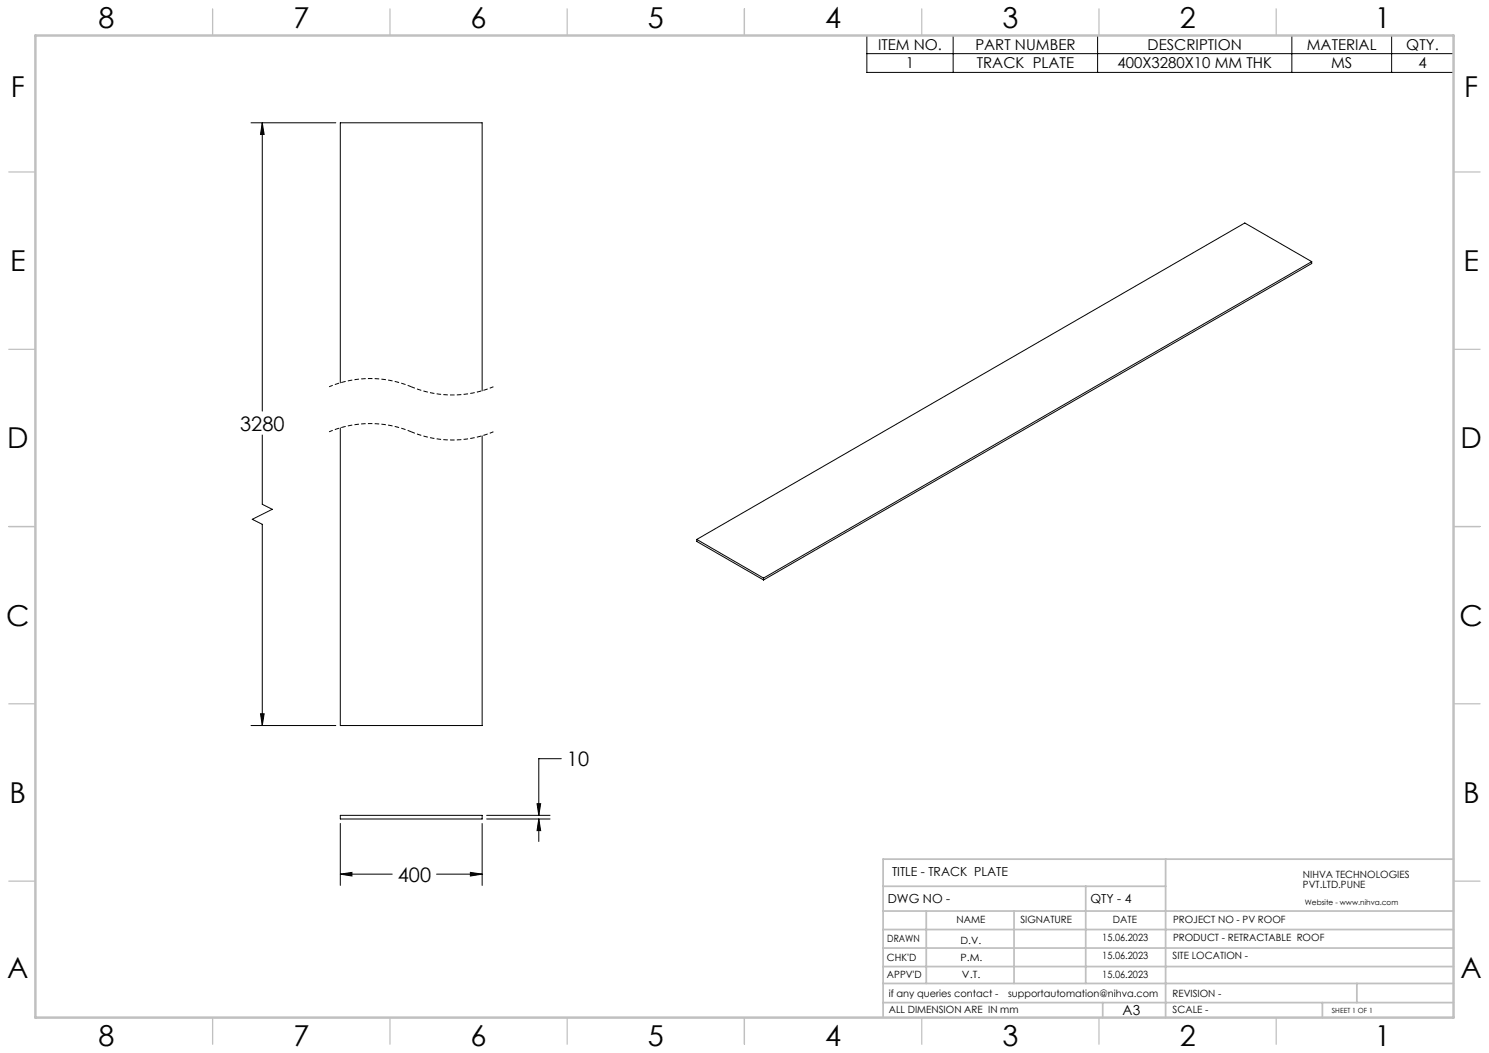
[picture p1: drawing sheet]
<svg xmlns="http://www.w3.org/2000/svg" width="420mm" height="297mm" viewBox="0 0 420 297" stroke-linecap="round" stroke-linejoin="round" font-family="sans-serif">
<path d="M116 109.1a30.1 30.1 0 0 0-23.2 0M139.2 109.1a30.1 30.1 0 0 1-23.2 0M116 121.8a30.1 30.1 0 0 0-23.2 0M139.2 121.8a30.1 30.1 0 0 1-23.2 0" fill="none" stroke="#000" stroke-width=".28" stroke-dasharray="1.3 .6" stroke-dashoffset=".2" stroke-linecap="butt"/>
<g fill="none" stroke="#000" stroke-width=".28">
<path d="M244.5 10h165.5v10.4h-165.5zM244.5 15.1h165.5M268.9 10v10.4M309.6 10v10.4M364.4 10v10.4M392.5 10v10.4M70.8 34.6h23.9M74 34.6l.5 3.3h-1zM74 34.6v81.4M370 73.8l-154.6 89.3M370 73.8v.5l-154.6 89.3M370 73.8l-18.9-10.9-154.6 89.2"/>
<path d="M96 108v-73.4h40v75.6M74 122.7v19.5l2.8 1.4-5.6 2.9 2.8 1.4v56.7M96 120.7v83.9h40v-81.7M196.5 152.1l18.9 11M196.5 152.1v.6l18.9 10.9M215.4 163.1v.5M70.8 204.6h23.9M73.5 201.3h1l-.5 3.3zM158.3 214h-6.3v16M96 232.3v17.4M96 230h40v1h-40zM136 232.3v17.4"/>
<path d="M137.3 230h17.9M137.3 231h17.9M151.5 226.7h1l-.5 3.3zM152 231l.5 3.3h-1zM152 231v6.3M96 246.6l3.3-.5v1zM96 246.6h14.6M123.2 246.6h12.8M132.7 246.1l3.3 .5-3.3 .5z"/>
</g>
<g fill="none" stroke="#c0c0c0" stroke-width=".35">
<path d="M60 2.5v7.5M110 2.5v7.5M160 2.5v7.5M210 2.5v7.5M260 2.5v7.5M310 2.5v7.5M360 2.5v7.5M2.5 48.5h7.5M410 48.5h7.5M2.5 98.5h7.5M410 98.5h7.5M2.5 148.5h7.5"/>
<path d="M410 148.5h7.5M2.5 198.5h7.5M410 198.5h7.5M2.5 248.5h7.5M410 248.5h7.5M60 287v7.5M110 287v7.5M160 287v7.5M210 287v7.5M260 287v7.5M310 287v7.5M360 287v7.5"/>
</g>
<g fill="none" stroke="#c0c0c0" stroke-width=".5">
<path d="M249.1 257h160.9M249.1 250h79.7M261.3 257v20.4M286 257v20.4M306.2 250v27.4M328.8 242.3v44.7M410 242.3h-160.9v44.7M249.1 272.6h160.9M249.1 267.4h160.9M249.1 262.2h160.9M249.1 277.4h160.9M382.7 277.4v5.4"/>
<path d="M249.1 282.8h160.9M311 282.8v4.2M373 282.8v4.2"/>
</g>
<path d="M10 10h400v277h-400z" fill="none" stroke="#c0c0c0" stroke-width=".7"/>
<path d="M151.5 226.7h1l-.5 3.3zM152 231l.5 3.3h-1zM96 246.6l3.3-.5v1zM132.7 246.1l3.3 .5-3.3 .5zM74 34.6l.5 3.3h-1zM73.5 201.3h1l-.5 3.3z" fill="#000"/>
<g font-size="8.1">
<text x="27.8" y="8">8</text>
<text x="82.8" y="8">7</text>
<text x="132.8" y="8">6</text>
<text x="182.8" y="8">5</text>
<text x="232.8" y="8">4</text>
<text x="282.8" y="8">3</text>
<text x="332.8" y="8">2</text>
<text x="387.8" y="8">1</text>
<text x="3" y="27.2">F</text>
<text x="413" y="27.2">F</text>
<text x="2.8" y="76.5">E</text>
<text x="412.8" y="76.5">E</text>
<text x="2" y="126.5">D</text>
<text x="412" y="126.5">D</text>
<text x="1.7" y="176.5">C</text>
<text x="411.7" y="176.5">C</text>
<text x="2.7" y="226.5">B</text>
<text x="412.7" y="226.5">B</text>
<text x="2" y="275.7">A</text>
<text x="412" y="275.7">A</text>
<text x="27.8" y="295">8</text>
<text x="82.8" y="295">7</text>
<text x="132.8" y="295">6</text>
<text x="182.8" y="295">5</text>
<text x="232.8" y="295">4</text>
<text x="282.8" y="295">3</text>
<text x="332.8" y="295">2</text>
<text x="387.8" y="295">1</text>
</g>
<g font-size="5.6">
<text x="67.7" y="121.4">3280</text>
<text x="159.9" y="216.1">10</text>
<text x="112.2" y="248.7">400</text>
</g>
<g font-size="4.2">
<text x="247.7" y="14.1">ITEM NO.</text>
<text x="275.1" y="14.1">PART NUMBER</text>
<text x="323.7" y="14.1">DESCRIPTION</text>
<text x="368.6" y="14.1">MATERIAL</text>
<text x="396.7" y="14.1">QTY.</text>
<text x="255.5" y="19.3">1</text>
<text x="275.5" y="19.3">TRACK PLATE</text>
<text x="315.2" y="19.3">400X3280X10 MM THK</text>
<text x="375.5" y="19.3">MS</text>
<text x="400.1" y="19.3">4</text>
</g>
<text font-size="3.9" x="316.7" y="286.4">A3</text>
<g font-size="3.5">
<text x="251.6" y="247.2">TITLE - TRACK PLATE</text>
<text x="250.4" y="254.8">DWG NO -</text>
<text x="307.6" y="254.8">QTY - 4</text>
</g>
<g font-size="2.8">
<text x="367.5" y="247.7">NIHVA TECHNOLOGIES</text>
<text x="367.5" y="250.5">PVT.LTD.PUNE</text>
<text x="269.8" y="260.4">NAME</text>
<text x="287.8" y="260.4">SIGNATURE</text>
<text x="313.9" y="260.5">DATE</text>
<text x="330.9" y="260.5">PROJECT NO - PV ROOF</text>
<text x="250.3" y="265.7">DRAWN</text>
<text x="270.9" y="266.1">D.V.</text>
<text x="310.9" y="265.5">15.06.2023</text>
<text x="330.9" y="265.5">PRODUCT - RETRACTABLE ROOF</text>
<text x="250.2" y="271.1">CHK'D</text>
<text x="250.2" y="275.8">APPV'D</text>
<text x="270.9" y="271.1">P.M.</text>
<text x="271.3" y="275.8">V.T.</text>
<text x="310.9" y="270.6">15.06.2023</text>
<text x="310.9" y="275.7">15.06.2023</text>
<text x="330.7" y="270.6">SITE LOCATION -</text>
<text x="250.7" y="281.1">if any queries contact -</text>
<text x="284.3" y="281.1">supportautomation@nihva.com</text>
<text x="330.7" y="281.1">REVISION -</text>
<text x="250.7" y="285.6">ALL DIMENSION ARE IN mm</text>
<text x="330.7" y="285.6">SCALE -</text>
</g>
<text font-size="2.1" x="368.1" y="255.1">Website - www.nihva.com</text>
<text font-size="2" x="375.7" y="285.6">SHEET 1 OF 1</text>
</svg>
